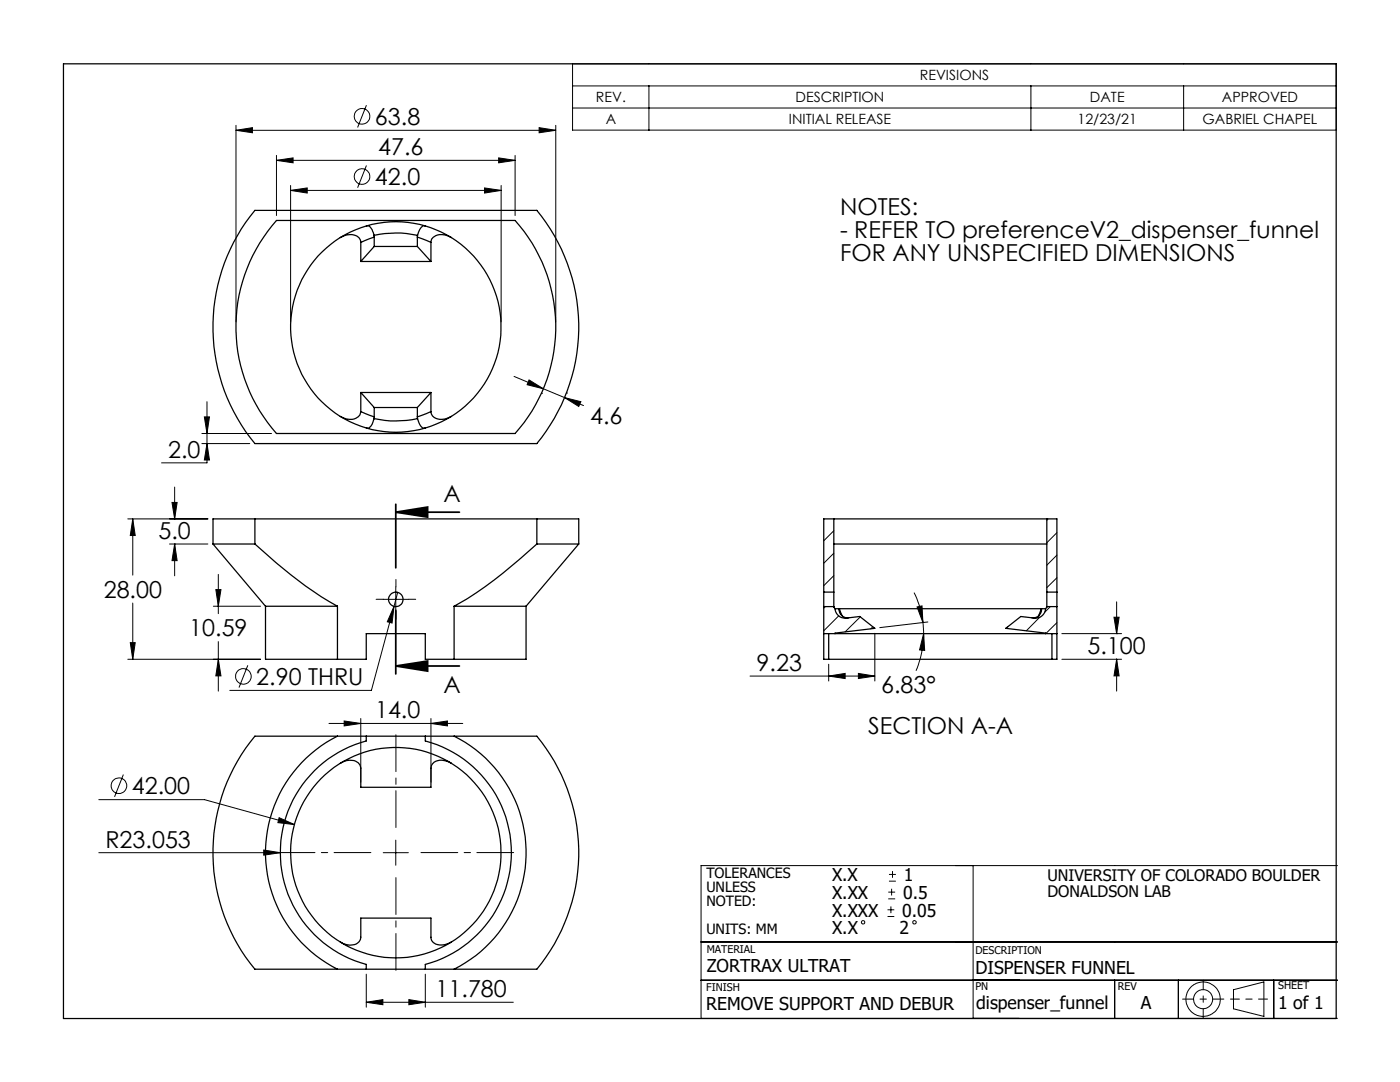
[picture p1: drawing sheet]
<svg xmlns="http://www.w3.org/2000/svg" width="279mm" height="216mm" viewBox="0 0 279 216" stroke-linecap="round" stroke-linejoin="round" font-family="sans-serif">
<g fill="none" stroke="#000" stroke-width=".2">
<path d="M114.3 12.7h152.4v13.3h-152.4zM114.3 17.1h152.4M129.5 17.1v8.9M205.7 17.1v8.9M236.2 17.1v8.9M47.1 26l3.3-.5v1zM47.1 25v39.2M47.1 26h63.8M55.2 31v12M55.2 32h47.6M55.2 32l3.3-.5v1zM58 38l3.3-.5v1z"/>
<path d="M58 37v27.2M58 38h42M73.1 33l-1.7 4.5M73.1 21l-1.7 4.4M96.7 37.5l3.3 .5-3.3 .5zM99.5 31.5l3.3 .5-3.3 .5zM100 37v27.2M102.8 31v12M107.6 25.5l3.3 .5-3.3 .5zM110.9 25v39.2M114.3 21.6h152.4M102.6 75.1l5.8 2.5"/>
<path d="M105.6 75.8l2.8 1.8-3.2-.8zM108.1 78.5h.1M108.4 77.6l4.3 1.7M112.7 79.3l3.8 1.6M112.7 79.3l3.2 .9-.4 .9zM113.1 78.4h.1M34.9 97.2v6.3M40.3 86.5h13.9M40.3 88.5h9.5M40.8 83.2h1l-.5 3.3zM41.3 80.2v12.2h-9.1M41.3 88.5l.5 3.3h-1z"/>
<path d="M25.5 103.5h16M26.5 103.5v11.3M26.5 103.5l.5 3.4h-1zM33.8 108.5h7.7M34.3 100.3h1l-.4 3.2zM34.9 108.5v6.4M34.9 108.5l.4 3.4h-1zM34.9 103.5h.1M34.9 108.5h.1M43.1 117.7h1l-.5 3.3zM43.6 114.6v7.8M76.5 119.6h5"/>
<path d="M79 117.1v5M79.4 118.2l-.8 2.8M166.4 105.9l-2 2M166.4 110.4l-2 2M166.4 114.9l-2 2M182.4 118.3a18.6 18.6 0 0 1 1.8 5.9M209.2 103.5l-.3 .3M210.9 106.3l-2 2M210.9 110.8l-2 2M210.9 115.3l-2 2M25.5 131.6h26.5M26 128.2h1l-.5 3.4z"/>
<path d="M26.5 120.3v11.3M42.6 121h9.4M43.6 128v9.9M43.6 131.6l.5 3.3h-1zM49.5 132.8l-1.8 4.4M78.6 121l-.4 3.3-.9-.2zM78.6 121l-4.5 16.8h-28.2M149.7 134.9h24.9M164.7 121l-.3 .4M165.4 134.9l3.3-.5v1zM165.4 132.5v3.4M167.4 122.9l-3 3"/>
<path d="M171.3 134.4l3.3 .5-3.3 .5zM171.7 123.1l-3 3M174.2 125.1l-.4 .4M174.6 126.4v9.5M183 121.1l1-.2 .2 3.3zM184.2 124.2l.1 2.2M184.3 126.4l.2 3.4-1-.1zM184.3 126.4a19.1 19.1 0 0 1-1.5 7.4M185.2 124.1l-9.6 1.1M201.2 125l-.4 .4M207.5 123.2l-2.7 2.7M209.6 121l-1.1 1.2"/>
<path d="M210.9 124.2l-2.2 2.2M211.9 131.6h11.9M211.9 126.4h11.9M222.3 123.2h1l-.5 3.2zM222.8 120.1v6.3M222.8 131.5v6.4M222.8 131.6l.5 3.3h-1zM222.8 126.4h.1M19.7 159.6h21.1l18 4.9M24.6 154.6l-1.7 4.4M65.7 144.4h26.7M68.7 143.9l3.3 .5-3.3 .5z"/>
<path d="M72 143.4v12.7M86 144.4l3.3-.5v1zM86 143.4v12.7M19.7 170.1h36.3M52.6 169.6l3.4 .5-3.4 .5zM55.7 163.2l3.1 1.3-3.3-.4zM76.5 170.1h5M79 167.6v5M177.3 179.4h1.3M177.3 178h1.3M177.4 175.8h1.4M177.4 174.5h1.4"/>
<path d="M177.9 177.3v1.4M178.1 173.8v1.4M194.2 172.7v30.5M266.9 172.7h-127v30.5h127M73.1 194.4v6.6M73.1 200h29.3M73.1 200l3.3-.5v1zM81.6 199.5l3.3 .5-3.3 .5zM84.9 194.4v6.6M139.9 195.6h127M139.9 188h127M177.1 182.9h1.4"/>
<path d="M177.1 181.5h1.4M177.8 180.9v1.3M222.5 195.6v7.6M235.2 195.6v7.6M246.2 197.5l6-1.6v6.9l-6-1.5zM254.2 195.6v7.6"/>
<circle cx="72.2" cy="23.2" r="1.56"/>
<circle cx="72.2" cy="35.2" r="1.55"/>
<circle cx="48.6" cy="135" r="1.55"/>
<circle cx="23.7" cy="156.8" r="1.56"/>
<circle cx="172.3" cy="184" r=".34"/>
<circle cx="182.5" cy="184" r=".34"/>
<circle cx="240.1" cy="199.4" r="3.4"/>
<circle cx="240.1" cy="199.4" r="1.91"/>
</g>
<path d="M236 199.4h8.2" fill="none" stroke="#000" stroke-width=".2" stroke-dasharray="15.2 1.3 1.3 1.3" stroke-dashoffset="13"/>
<path d="M240.1 195.5v7.7" fill="none" stroke="#000" stroke-width=".2" stroke-dasharray="15.2 1.3 1.3 1.3" stroke-dashoffset="13.3"/>
<path d="M245.6 199.4h7.4" fill="none" stroke="#000" stroke-width=".2" stroke-dasharray="15.2 1.3 1.3 1.3" stroke-dashoffset="13.4"/>
<g fill="none" stroke="#000" stroke-width=".25">
<path d="M12.7 12.7h254v190.5h-254zM50.9 42h56.2a36.5 36.5 0 0 1 0 46.5h-56.2a36.5 36.5 0 0 1 0-46.5zM55.2 44h47.6a31.9 31.9 0 0 1 0 42.5h-47.6a32 32 0 0 1 0-42.5zM67.9 47.4a2.96 2.96 0 0 1 3.8 .1l.3 .9M72 48.4v3.8M72 52.2h14M73.1 45.1a20.8 20.8 0 0 1 11.8 0M73.1 45.1a21 21 0 0 0-15.1 20.1 21 21 0 0 0 15.1 20.2M73.1 45.1a.91 .91 0 0 1 1.2 .7l.3 1.2M74.6 47a19.3 19.3 0 0 1 8.7 0M74.6 47l.1 .3M74.7 47.3l-2.7 1.1"/>
<path d="M74.7 49.2h8.6M74.7 47.3v1.9M74.7 49.2l-2.7 3M83.3 47.3l2.7 1.1M83.3 47.3v1.9M83.3 49.2l2.7 3M83.3 47v.3M84.9 45.1a21 21 0 0 1 15.1 20.1 21 21 0 0 1-15.1 20.2M84.9 45.1l-.4-.1a2.54 2.54 0 0 0-1.2 2M86 48.4v3.8M90.1 47.4a2.89 2.89 0 0 0-4 .3l-.1 .7M72 78.3v3.8"/>
<path d="M72 78.3h14M72 78.3l2.7 3M86 78.3v3.8M86 78.3l-2.7 3M72 82.1l2.7 1.1M72 82.1a2.1 2.1 0 0 1-2.8 1.5l-1.3-.5M73.1 85.4a20.8 20.8 0 0 0 11.8 0M74.6 83.5a19.3 19.3 0 0 0 8.7 0M74.6 83.5a2.63 2.63 0 0 1-1.1 1.9h-.4M74.7 83.2l-.1 .3M74.7 81.3v1.9M74.7 81.3h8.6"/>
<path d="M83.3 83.2v.3M83.3 81.3v1.9M83.3 83.5a2.07 2.07 0 0 0 1.4 1.9h.2M86 82.1l-2.7 1.1M86 82.1a2.07 2.07 0 0 0 2.8 1.5l1.3-.5M42.5 108.5h8.4M42.5 108.5l10.5 12.5M50.9 103.5h-8.4v5M50.9 108.5a81 81 0 0 0 16.4 12.5M50.9 103.5v5M50.9 103.5h56.2M107.1 108.5a85.8 85.8 0 0 1-16.5 12.5"/>
<path d="M107.1 108.5h8.4M107.1 103.5h8.4v5M107.1 103.5v5M115.5 108.5l-10.5 12.5M164.4 118.1v2.9M164.4 118.1h2M166.4 108.5h42.5M166.4 118.1v2.9M166.4 103.5h42.5M166.4 103.5h-2v14.6M166.4 103.5v14.6M208.9 118.1v2.9"/>
<path d="M208.9 103.5h2v14.6M208.9 118.1h2M208.9 103.5v14.6M210.9 118.1v2.9M53 121h14.3M53 121v10.6h14.3M67.3 131.6h5.8v-5.2h11.8v5.2h5.7M67.3 121v10.6M90.6 121h14.4M90.6 121v10.6M105 121v10.6h-14.4M164.4 121v10.6h1"/>
<path d="M164.4 126.4h2.3M164.4 121h2M165.4 131.6h44.5M165.4 126.4v5.2M166.4 121l.3 .5M166.7 121.5h.8M166.7 126.4h42M166.7 121.5a2 2 0 0 0 2.2 1.8l2.7-.3 3 2.4-7.9 .9v.1M167.5 121.5h40.3M167.5 121.5a1.61 1.61 0 0 0 1.9 1.8M167.5 121.5l.6 1.4M207.8 121.5h.9"/>
<path d="M207.8 121.5a1.6 1.6 0 0 1-1.9 1.8M207.8 121.5l-.5 1.4M208.7 121.5a2 2 0 0 1-2.3 1.8l-2.7-.3-3 2.4 8 .9v.1M208.7 126.4h2.2M208.9 121h2M208.9 121l-.2 .5M209.9 126.4v5.2M210.9 121v10.6h-1M67.3 146.9a26 26 0 0 0-14.3 23.2 26 26 0 0 0 14.3 23.3M67.3 146.9h-16.4a36.5 36.5 0 0 0 0 46.5h16.4M67.3 146.9h23.3M67.9 152.3a2.88 2.88 0 0 1 3.9 .3l.2 .7v3.8h14v-3.8a2.02 2.02 0 0 1 2.8-1.5l1.3 .5"/>
<path d="M73.1 146.9v.9a23.1 23.1 0 0 0-17.1 22.3 23.1 23.1 0 0 0 17.1 22.3v1M84.9 146.9v.9a23.1 23.1 0 0 1 17.2 22.3 23.1 23.1 0 0 1-17.2 22.3v1M90.6 146.9a26 26 0 0 1 14.4 23.2 26 26 0 0 1-14.4 23.3M90.6 146.9h16.5a36.5 36.5 0 0 1 0 46.5h-16.5M67.3 193.4h23.3M67.9 188a2.98 2.98 0 0 0 3.8-.1l.3-.9v-3.8h14v3.8a2 2 0 0 0 2.8 1.5l1.3-.5"/>
<circle cx="79" cy="119.6" r="1.45"/>
<circle cx="79" cy="170.1" r="21"/>
</g>
<path d="M79 102.2l6.3-1v2zM79 102.2h12.7M79 100.6v12.7M79 132.9l6.3-1v2zM79 121.8v12.7M79 132.9h12.7" fill="none" stroke="#000" stroke-width=".35"/>
<path d="M76.5 119.6h-1.4M79 117.1v-1.5M81.5 119.6h1.5M79 122.1v1.4" fill="none" stroke="#000" stroke-width=".2" stroke-dasharray="15.2 1.3 1.3 1.3"/>
<path d="M74 170.1h-18.5M79 165.1v-18.5M79 175.1v18.5M84 170.1h18.5" fill="none" stroke="#000" stroke-width=".2" stroke-dasharray="15.2 1.3 1.3 1.3" stroke-dashoffset="7.9"/>
<g fill="#000">
<path d="M52.6 169.6l3.4 .5-3.4 .5z"/>
<path d="M96.7 37.5l3.3 .5-3.3 .5zM58 38l3.3-.5v1z"/>
<path d="M107.6 25.5l3.3 .5-3.3 .5zM47.1 26l3.3-.5v1z"/>
<path d="M34.3 100.3h1l-.4 3.2zM34.9 108.5l.4 3.4h-1zM43.1 117.7h1l-.5 3.3zM43.6 131.6l.5 3.3h-1zM78.6 121l-1.3 3.1 .9 .2zM26.5 103.5l.5 3.4h-1zM26 128.2h1l-.5 3.4zM55.2 32l3.3-.5v1zM99.5 31.5l3.3 .5-3.3 .5zM105.6 75.8l2.8 1.8-3.2-.8zM112.7 79.3l3.2 .9-.4 .9zM40.8 83.2h1l-.5 3.3zM41.3 88.5l.5 3.3h-1zM73.1 200l3.3-.5v1zM81.6 199.5l3.3 .5-3.3 .5zM55.7 163.2l-.2 .9 3.3 .4zM184.3 126.4l.2 3.4-1-.1zM183 121.1l1-.2 .2 3.3zM222.3 123.2h1l-.5 3.2zM222.8 131.6l.5 3.3h-1z"/>
<path d="M79 102.2l6.3-1v2zM79 132.9l6.3-1v2z"/>
<path d="M86 144.4l3.3-.5v1zM68.7 143.9l3.3 .5-3.3 .5zM171.3 134.4l3.3 .5-3.3 .5zM165.4 134.9l3.3-.5v1z"/>
</g>
<g font-size="4.7">
<text x="74.8" y="24.9">63.8</text>
<text x="75.5" y="31">47.6</text>
<text x="74.8" y="36.9">42.0</text>
<text x="167.6" y="42.9">NOTES:</text>
<text x="167.6" y="47.5">- REFER TO preferenceV2_dispenser_funnel</text>
<text x="167.6" y="52">FOR ANY UNSPECIFIED DIMENSIONS</text>
<text x="117.8" y="84.6">4.6</text>
<text x="33.6" y="91.3">2.0</text>
<text x="88.5" y="100.2">A</text>
<text x="31.6" y="107.6">5.0</text>
<text x="20.7" y="119.3">28.00</text>
<text x="37.8" y="127">10.59</text>
<text x="217" y="130.4">5.100</text>
<text x="51.2" y="136.7">2.90 THRU</text>
<text x="151" y="133.9">9.23</text>
<text x="74.9" y="143.3">14.0</text>
<text x="88.5" y="138.2">A</text>
<text x="175.9" y="138.4">6.83°</text>
<text x="173.3" y="146.5">SECTION A-A</text>
<text x="26.3" y="158.5">42.00</text>
<text x="21" y="169.1">R23.053</text>
<text x="86.9" y="198.9">11.780</text>
</g>
<g font-size="3.5">
<text x="166.1" y="175.8">X.X</text>
<text x="166.1" y="179.4">X.XX</text>
<text x="180.2" y="179.4">0.5</text>
<text x="180.4" y="175.8">1</text>
<text x="166.1" y="182.9">X.XXX</text>
<text x="180.1" y="182.9">0.05</text>
<text x="166.1" y="186.4">X.X</text>
<text x="179.5" y="186.4">2</text>
<text x="141" y="193.9">ZORTRAX ULTRAT</text>
<text x="194.7" y="194.3">DISPENSER FUNNEL</text>
<text x="140.9" y="201.6">REMOVE SUPPORT AND DEBUR</text>
<text x="194.8" y="201.4">dispenser_funnel</text>
<text x="227.7" y="201.4">A</text>
<text x="255.1" y="201.3">1 of 1</text>
</g>
<g font-size="3.2">
<text x="209.1" y="175.7">UNIVERSITY OF COLORADO BOULDER</text>
<text x="209.1" y="178.9">DONALDSON LAB</text>
</g>
<g font-size="2.8">
<text x="183.6" y="16">REVISIONS</text>
<text x="118.9" y="20.4">REV.</text>
<text x="158.8" y="20.4">DESCRIPTION</text>
<text x="217.5" y="20.4">DATE</text>
<text x="243.9" y="20.4">APPROVED</text>
<text x="120.9" y="24.8">A</text>
<text x="157.4" y="24.8">INITIAL RELEASE</text>
<text x="215.1" y="24.8">12/23/21</text>
<text x="240" y="24.8">GABRIEL CHAPEL</text>
<text x="141" y="175.1">TOLERANCES</text>
<text x="141" y="178">UNLESS</text>
<text x="141" y="180.8">NOTED:</text>
<text x="141" y="186.4">UNITS: MM</text>
</g>
<g font-size="2.1">
<text x="141" y="190.1">MATERIAL</text>
<text x="194.7" y="190.3">DESCRIPTION</text>
<text x="140.9" y="197.7">FINISH</text>
<text x="194.7" y="197.4">PN</text>
<text x="223.1" y="197.4">REV</text>
<text x="255.1" y="197.4">SHEET</text>
</g>
</svg>
